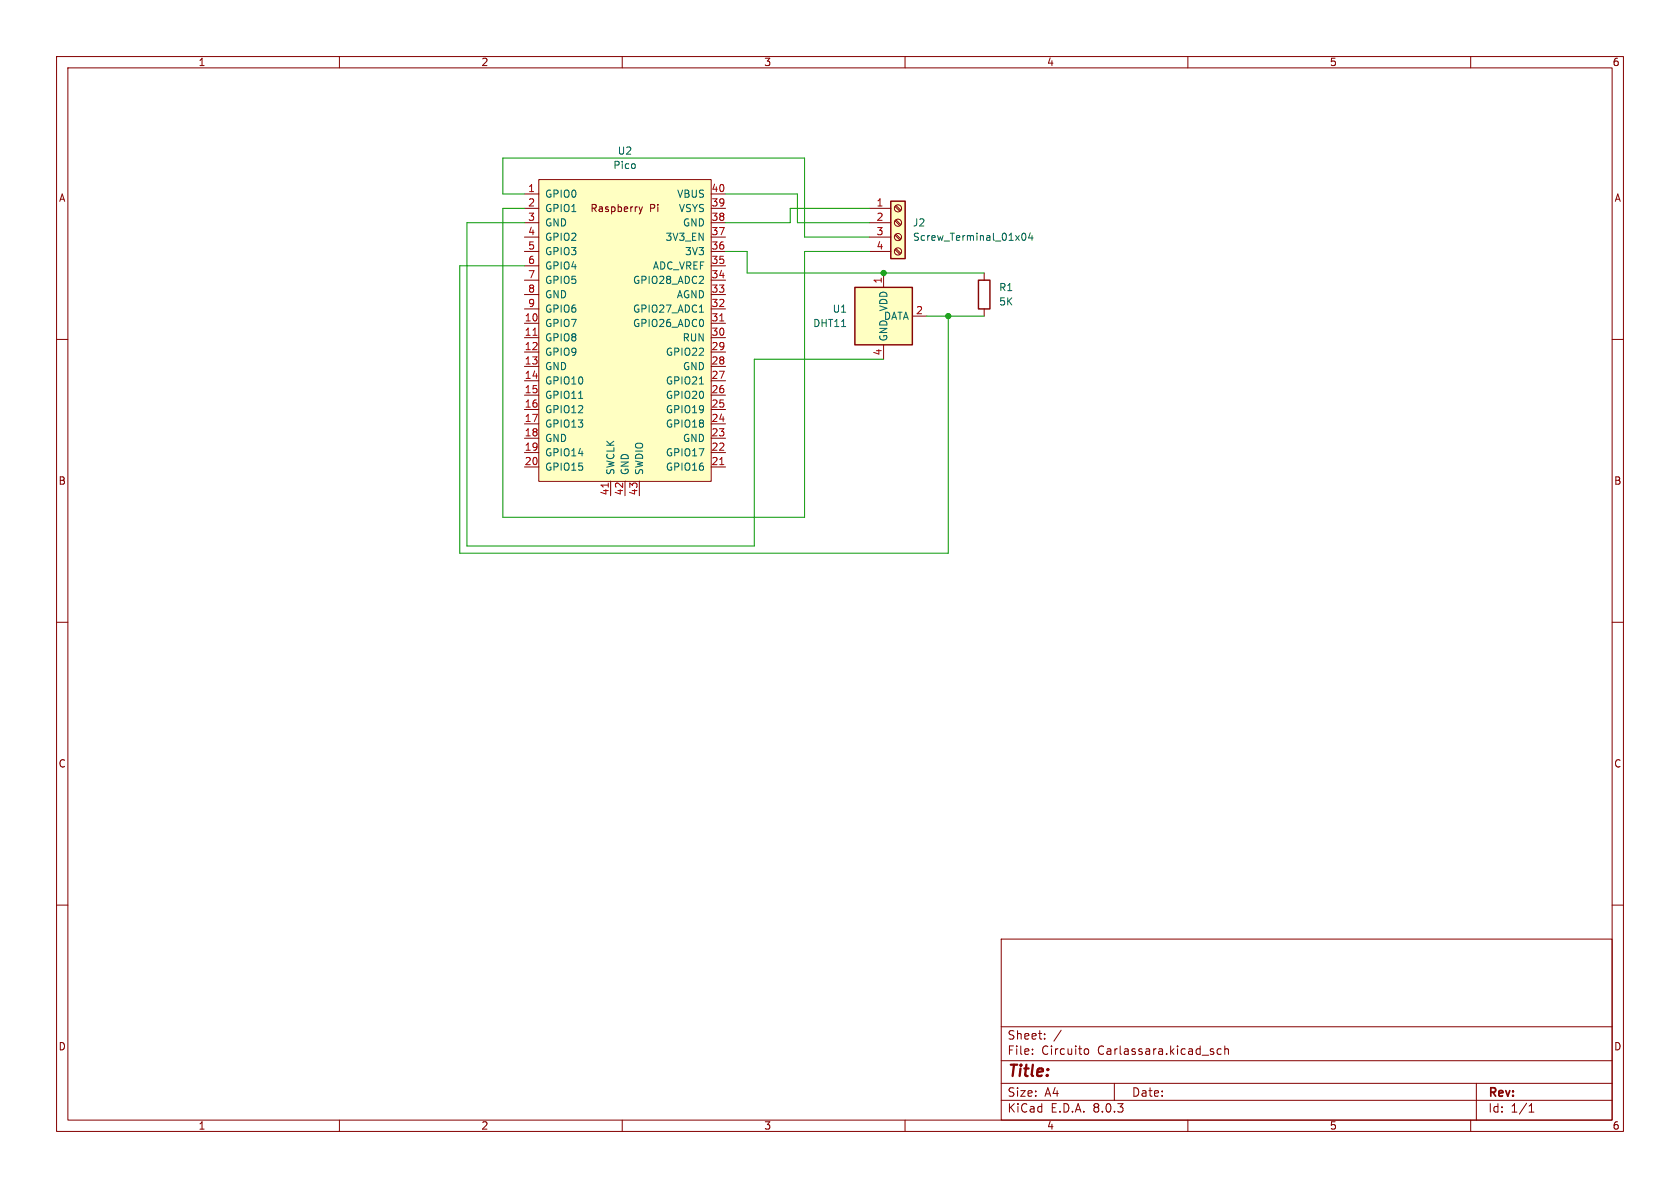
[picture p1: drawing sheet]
<svg xmlns="http://www.w3.org/2000/svg" width="297mm" height="210mm" viewBox="0 0 297 210" stroke-linecap="round" stroke-linejoin="round" font-family="sans-serif">
<g fill="none" stroke="#840000" stroke-width=".18">
<path d="M10 10h277v190h-277zM12 12h273v186h-273zM60 10v2M110 10v2M160 10v2M210 10v2M260 10v2M10 60h2M174 48.3v1.2M174 54.6v1.3M285 60h2M10 110h2"/>
<path d="M285 110h2M10 160h2M285 160h2M177 166h108v32h-108zM60 198v2M110 198v2M160 198v2M177 194.5h108M177 191.5h108M177 187.5h108M177 181.5h108M182.5 186.3v.1"/>
<path d="M182.5 185.5v.1M184.7 183.6v.1M184.7 182.8v.1M187.6 182.1l-1.3 2M191.8 185.5l.4-.1 .3 .3v.4l-.2 .2h-.5M197 191.5v3M210 198v2M215.9 185.5l-.4-.1-.3 .3v.4l.1 .2h.6M216.5 185.5l.2-.1 .4 .1 .1 .9M216.5 184.9v1.5M260 198v2M261 191.5v6.5"/>
<path d="M270.3 196.6h.9M270.3 195.5l.4-.4v1.5"/>
</g>
<path d="M173 49.5h2v5.1h-2z" fill="none" stroke="#840000" stroke-width=".25"/>
<path d="M157.5 35.6h2.5v10.1h-2.5z" fill="#ffffc2"/>
<path d="M157.5 35.6h2.5v10.1h-2.5z" fill="none" stroke="#840000" stroke-width=".25"/>
<g fill="none" stroke="#840000" stroke-width=".18">
<path d="M153.7 36.8h3.8M153.7 39.4h3.8M158.2 39l.9 .9M158.2 36.5l.9 .8M158.4 38.9l.9 .8M158.4 36.3l.9 .9M153.7 41.9h3.8M153.7 44.5h3.8M158.2 44.1l.9 .9M158.2 41.6l.9 .8M158.4 43.9l.9 .9M158.4 41.4l.9 .8"/>
<circle cx="158.7" cy="39.4" r=".63"/>
<circle cx="158.7" cy="36.8" r=".63"/>
<circle cx="158.7" cy="44.4" r=".63"/>
<circle cx="158.7" cy="41.9" r=".63"/>
</g>
<path d="M180.8 41.3l.1-.1a.68 .68 0 0 1 .5 .7 .68 .68 0 0 1-.5 .6l-.1-.1-.2-.4zM182.1 41.2l-.3 .9h.8M182.4 41.6v.9" fill="none" stroke="#006464" stroke-width=".18"/>
<path d="M95.2 31.8h30.5v53.3h-30.5z" fill="#ffffc2"/>
<g fill="none" stroke="#840000" stroke-width=".18">
<path d="M92.7 34.3h2.5M92.7 36.8h2.5M92.7 39.4h2.5M95.2 31.8h30.5v53.3h-30.5zM113 36.6l.3 .8M113.3 37.4l-.3 .4M113.6 36.6l-.3 .8M125.7 34.3h2.6M125.7 36.8h2.6M125.7 39.4h2.6M92.7 57.2h2.5M92.7 59.7h2.5"/>
<path d="M92.7 54.6h2.5M92.7 52.1h2.5M92.7 49.5h2.5M92.7 47h2.5M92.7 44.5h2.5M92.7 41.9h2.5M125.7 57.2h2.6M125.7 59.7h2.6M125.7 54.6h2.6M125.7 52.1h2.6M125.7 49.5h2.6M125.7 47h2.6"/>
<path d="M125.7 44.5h2.6M125.7 41.9h2.6M92.7 62.2h2.5M92.7 64.8h2.5M92.7 67.3h2.5M92.7 69.9h2.5M92.7 72.4h2.5M92.7 74.9h2.5M92.7 77.5h2.5M125.7 62.2h2.6M125.7 64.8h2.6M125.7 67.3h2.6"/>
<path d="M125.7 69.9h2.6M125.7 72.4h2.6M125.7 74.9h2.6M125.7 77.5h2.6M92.7 80h2.5M92.7 82.6h2.5M107.9 85.1v2.5M110.5 85.1v2.5M113 85.1v2.5M125.7 80h2.6M125.7 82.6h2.6"/>
</g>
<path d="M94.2 59.3h.7M127.2 56.7h.8M107.5 85.4v.7M127.2 82.1h.8" fill="none" stroke="#a90000" stroke-width=".18"/>
<path d="M123.6 55.2h.8M102.3 70.4h.7M123.6 67.9h.8" fill="none" stroke="#006464" stroke-width=".18"/>
<path d="M151.1 50.8h10.2v10.2h-10.2z" fill="#ffffc2"/>
<path d="M151.1 50.8h10.2v10.2h-10.2z" fill="none" stroke="#840000" stroke-width=".25"/>
<path d="M156.2 48.3v2.5M161.3 55.9h2.5M156.2 61v2.5" fill="none" stroke="#840000" stroke-width=".18"/>
<path d="M92.7 34.3h-3.8v-6.4h53.3v14h11.5M92.7 36.8h-3.8v54.6h53.3v-46.9h11.5M92.7 39.4h-10.2v57.1h50.8v-33h22.9M128.3 34.3h12.7v5.1h12.7M153.7 36.8h-14v2.6h-11.4M92.7 47h-11.4v50.8h86.3v-41.9M128.3 44.5h3.8v3.8h41.9M163.8 55.9h10.2" fill="none" stroke="#009600" stroke-width=".18"/>
<g fill="#009600" stroke="#009600" stroke-width=".18">
<circle cx="156.2" cy="48.3" r=".46"/>
<circle cx="167.6" cy="55.9" r=".46"/>
</g>
<text font-size="2.8" fill="#840000" x="178" y="190.9">Title:</text>
<g font-size="2.1" fill="#840000">
<text x="178" y="184">Sheet:</text>
<text x="178" y="186.7">File:</text>
<text x="184.1" y="186.7">Circuito</text>
<text x="194.1" y="186.7">Carlassara.kicad_sch</text>
<text x="178" y="196.9">KiCad</text>
<text x="178" y="194.1">Size:</text>
<text x="184.7" y="194.1">A4</text>
<text x="185.7" y="196.9">E.D.A.</text>
<text x="193.3" y="196.9">8.0.3</text>
<text x="200" y="194.1">Date:</text>
<text x="263" y="194.3">Rev:</text>
<text x="263" y="196.9">Id:</text>
<text x="267.1" y="196.9">1/1</text>
</g>
<g font-size="1.8" fill="#840000">
<text x="35" y="11.9">1</text>
<text x="85" y="11.9">2</text>
<text x="135" y="11.9">3</text>
<text x="185" y="11.9">4</text>
<text x="235" y="11.9">5</text>
<text x="285" y="11.9">6</text>
<text x="10.3" y="35.9">A</text>
<text x="285.3" y="35.9">A</text>
<text x="104.3" y="37.7">Raspberry</text>
<text x="114.8" y="37.7">Pi</text>
<text x="10.3" y="85.9">B</text>
<text x="285.3" y="85.9">B</text>
<text x="10.3" y="135.9">C</text>
<text x="285.3" y="135.9">C</text>
<text x="10.3" y="185.9">D</text>
<text x="285.3" y="185.9">D</text>
<text x="35" y="199.9">1</text>
<text x="85" y="199.9">2</text>
<text x="135" y="199.9">3</text>
<text x="185" y="199.9">4</text>
<text x="235" y="199.9">5</text>
<text x="285" y="199.9">6</text>
</g>
<g font-size="1.8" fill="#006464">
<text x="109.1" y="27.5">U2</text>
<text x="96.3" y="35.2">GPIO0</text>
<text x="108.3" y="30.1">Pico</text>
<text x="119.6" y="35.2">VBUS</text>
<text x="96.3" y="37.7">GPIO1</text>
<text x="96.3" y="40.2">GND</text>
<text x="119.9" y="37.7">VSYS</text>
<text x="120.6" y="40.2">GND</text>
<text x="161.3" y="40.2">J2</text>
<text x="96.3" y="42.8">GPIO2</text>
<text x="96.3" y="45.3">GPIO3</text>
<text x="96.3" y="47.9">GPIO4</text>
<text x="115.3" y="47.9">ADC_VREF</text>
<text x="117.6" y="42.8">3V3_EN</text>
<text x="121" y="45.3">3V3</text>
<text x="161.3" y="42.8">Screw_Terminal_01x04</text>
<text x="96.3" y="50.4">GPIO5</text>
<text x="96.3" y="52.9">GND</text>
<text x="111.8" y="50.4">GPIO28_ADC2</text>
<text x="119.6" y="52.9">AGND</text>
<text x="176.5" y="51.7">R1</text>
<text x="96.3" y="58">GPIO7</text>
<text x="96.3" y="55.5">GPIO6</text>
<text x="111.8" y="58">GPIO26_ADC0</text>
<text x="111.8" y="55.5">GPIO27_ADC1</text>
<text x="143.7" y="58">DHT11</text>
<text x="147.1" y="55.5">U1</text>
<text x="156.2" y="56.7">DATA</text>
<text x="157.1" y="55.1" transform="rotate(-90 157.1 55.1)">VDD</text>
<text x="176.5" y="54.2">5K</text>
<text x="96.3" y="60.6">GPIO8</text>
<text x="96.3" y="63.1">GPIO9</text>
<text x="96.3" y="65.6">GND</text>
<text x="117.6" y="63.1">GPIO22</text>
<text x="120.6" y="60.6">RUN</text>
<text x="120.6" y="65.6">GND</text>
<text x="157.1" y="60.5" transform="rotate(-90 157.1 60.5)">GND</text>
<text x="96.3" y="68.2">GPIO10</text>
<text x="96.3" y="70.7">GPIO11</text>
<text x="117.6" y="70.7">GPIO20</text>
<text x="117.6" y="68.2">GPIO21</text>
<text x="96.3" y="73.3">GPIO12</text>
<text x="96.3" y="75.8">GPIO13</text>
<text x="117.6" y="75.8">GPIO18</text>
<text x="117.6" y="73.3">GPIO19</text>
<text x="96.3" y="78.3">GND</text>
<text x="96.3" y="80.9">GPIO14</text>
<text x="96.3" y="83.4">GPIO15</text>
<text x="117.6" y="83.4">GPIO16</text>
<text x="117.6" y="80.9">GPIO17</text>
<text x="120.6" y="78.3">GND</text>
<text x="108.8" y="84.1" transform="rotate(-90 108.8 84.1)">SWCLK</text>
<text x="111.4" y="84.1" transform="rotate(-90 111.4 84.1)">GND</text>
<text x="113.9" y="84.1" transform="rotate(-90 113.9 84.1)">SWDIO</text>
</g>
<g font-size="1.8" fill="#a90000">
<text x="93.3" y="34">1</text>
<text x="125.7" y="34">40</text>
<text x="93.3" y="36.6">2</text>
<text x="93.3" y="39.1">3</text>
<text x="93.3" y="41.7">4</text>
<text x="125.7" y="41.7">37</text>
<text x="125.7" y="39.1">38</text>
<text x="125.7" y="36.6">39</text>
<text x="154.9" y="36.6">1</text>
<text x="154.9" y="39.1">2</text>
<text x="154.9" y="41.7">3</text>
<text x="93.3" y="44.2">5</text>
<text x="93.3" y="46.7">6</text>
<text x="125.7" y="46.7">35</text>
<text x="125.7" y="44.2">36</text>
<text x="154.9" y="44.2">4</text>
<text x="93.3" y="49.3">7</text>
<text x="93.3" y="51.8">8</text>
<text x="125.7" y="51.8">33</text>
<text x="125.7" y="49.3">34</text>
<text x="156" y="50.2" transform="rotate(-90 156 50.2)">1</text>
<text x="92.7" y="56.9">10</text>
<text x="92.7" y="59.4">11</text>
<text x="93.3" y="54.4">9</text>
<text x="125.7" y="59.4">30</text>
<text x="125.7" y="56.9">31</text>
<text x="125.7" y="54.4">32</text>
<text x="161.9" y="55.6">2</text>
<text x="92.7" y="62">12</text>
<text x="92.7" y="64.5">13</text>
<text x="125.7" y="64.5">28</text>
<text x="125.7" y="62">29</text>
<text x="156" y="62.9" transform="rotate(-90 156 62.9)">4</text>
<text x="92.7" y="67.1">14</text>
<text x="92.7" y="69.6">15</text>
<text x="125.7" y="69.6">26</text>
<text x="125.7" y="67.1">27</text>
<text x="92.7" y="72.1">16</text>
<text x="92.7" y="74.7">17</text>
<text x="92.7" y="77.2">18</text>
<text x="125.7" y="77.2">23</text>
<text x="125.7" y="74.7">24</text>
<text x="125.7" y="72.1">25</text>
<text x="92.7" y="79.8">19</text>
<text x="92.7" y="82.3">20</text>
<text x="125.7" y="82.3">21</text>
<text x="125.7" y="79.8">22</text>
<text x="107.7" y="87.7" transform="rotate(-90 107.7 87.7)">41</text>
<text x="110.2" y="87.7" transform="rotate(-90 110.2 87.7)">42</text>
<text x="112.8" y="87.7" transform="rotate(-90 112.8 87.7)">43</text>
</g>
</svg>
